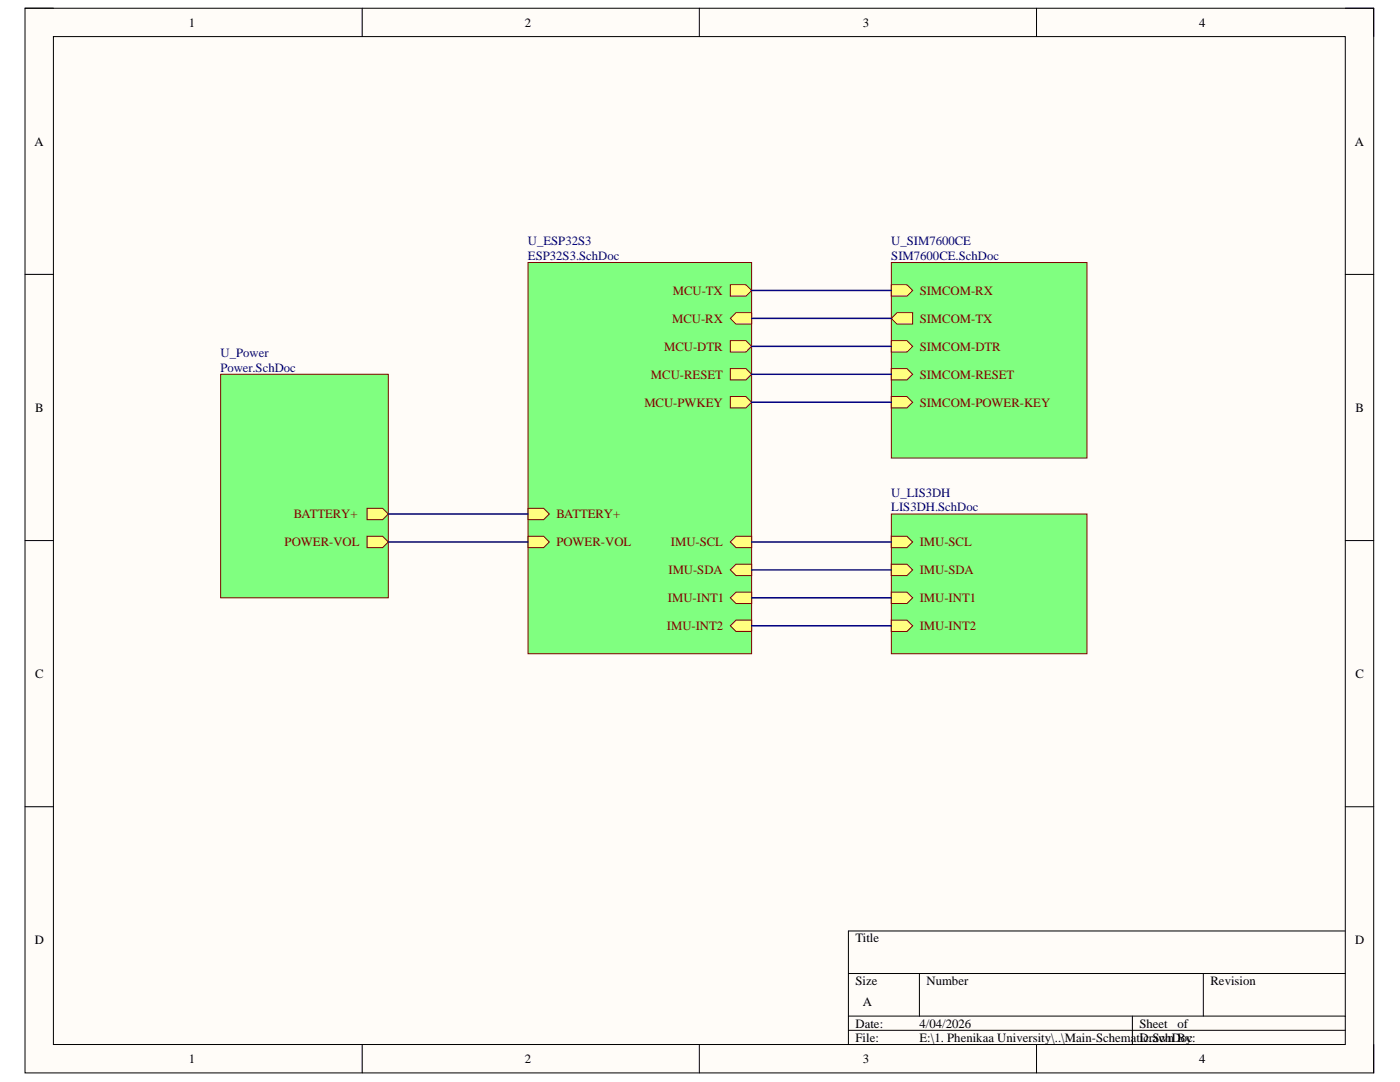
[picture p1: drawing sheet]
<svg xmlns="http://www.w3.org/2000/svg" width="279mm" height="216mm" viewBox="0 0 279 216" stroke-linecap="round" stroke-linejoin="round" font-family="sans-serif">
<path d="M5 1.6h269.2v212.5h-269.2z" fill-rule="evenodd" fill="#fffcf8"/>
<path d="M5 1.6h269.2v212.5h-269.2z" fill="none" stroke="#000" stroke-width=".2"/>
<path d="M10.7 7.3h257.8v201.1h-257.8z" fill-rule="evenodd" fill="#fffcf8"/>
<g fill="none" stroke="#000" stroke-width=".2">
<path d="M5 1.6h5.7M10.7 7.3h257.8v201.1h-257.8zM72.3 1.6v5.7M139.6 1.6v5.7M206.9 1.6v5.7M268.5 1.6h5.7v5.7M5 54.7h5.7M268.5 54.8h5.7M5 107.9h5.7M268.5 107.9h5.7M5 161h5.7M268.5 161h5.7"/>
<path d="M169.3 194.3h99.2M183.5 194.3v8.5M240.2 194.3v8.5M268.5 185.8h-99.2v22.6M72.3 208.4v5.7M139.6 208.4v5.7M169.3 202.8h99.2M169.3 205.6h99.2M206.9 208.4v5.7M226 202.8v5.6M274.2 208.4v5.7"/>
</g>
<path d="M44 74.7h33.5v44.6h-33.5z" fill-rule="evenodd" fill="#80ff80"/>
<path d="M44 74.7h33.5v44.6h-33.5z" fill="none" stroke="#800000" stroke-width=".2"/>
<path d="M73.2 101.4h3.2l1.1 1.2-1.1 1.1h-3.2z" fill-rule="evenodd" fill="#ffff80"/>
<path d="M73.2 101.4h3.2l1.1 1.2-1.1 1.1h-3.2z" fill="none" stroke="#800000" stroke-width=".2"/>
<path d="M73.2 107h3.2l1.1 1.1-1.1 1.2h-3.2z" fill-rule="evenodd" fill="#ffff80"/>
<path d="M73.2 107h3.2l1.1 1.1-1.1 1.2h-3.2z" fill="none" stroke="#800000" stroke-width=".2"/>
<path d="M105.4 52.4h44.6v78h-44.6z" fill-rule="evenodd" fill="#80ff80"/>
<path d="M105.4 52.4h44.6v78h-44.6z" fill="none" stroke="#800000" stroke-width=".2"/>
<path d="M145.8 56.8h3.1l1.1 1.2-1.1 1.1h-3.1z" fill-rule="evenodd" fill="#ffff80"/>
<path d="M145.8 56.8h3.1l1.1 1.2-1.1 1.1h-3.1z" fill="none" stroke="#800000" stroke-width=".2"/>
<path d="M145.8 63.5l1.1-1.1h3.1v2.3h-3.1z" fill-rule="evenodd" fill="#ffff80"/>
<path d="M145.8 63.5l1.1-1.1h3.1v2.3h-3.1z" fill="none" stroke="#800000" stroke-width=".2"/>
<path d="M145.8 79.1h3.1l1.1 1.2-1.1 1.1h-3.1z" fill-rule="evenodd" fill="#ffff80"/>
<path d="M145.8 79.1h3.1l1.1 1.2-1.1 1.1h-3.1z" fill="none" stroke="#800000" stroke-width=".2"/>
<path d="M145.8 73.6h3.1l1.1 1.1-1.1 1.1h-3.1z" fill-rule="evenodd" fill="#ffff80"/>
<path d="M145.8 73.6h3.1l1.1 1.1-1.1 1.1h-3.1z" fill="none" stroke="#800000" stroke-width=".2"/>
<path d="M105.4 101.4h3.1l1.1 1.2-1.1 1.1h-3.1z" fill-rule="evenodd" fill="#ffff80"/>
<path d="M105.4 101.4h3.1l1.1 1.2-1.1 1.1h-3.1z" fill="none" stroke="#800000" stroke-width=".2"/>
<path d="M146.9 107h3.1v2.3h-3.1l-1.1-1.2z" fill-rule="evenodd" fill="#ffff80"/>
<path d="M146.9 107h3.1v2.3h-3.1l-1.1-1.2z" fill="none" stroke="#800000" stroke-width=".2"/>
<path d="M145.8 113.7l1.1-1.1h3.1v2.2h-3.1z" fill-rule="evenodd" fill="#ffff80"/>
<path d="M145.8 113.7l1.1-1.1h3.1v2.2h-3.1z" fill="none" stroke="#800000" stroke-width=".2"/>
<path d="M145.8 119.3l1.1-1.1h3.1v2.2h-3.1z" fill-rule="evenodd" fill="#ffff80"/>
<path d="M145.8 119.3l1.1-1.1h3.1v2.2h-3.1z" fill="none" stroke="#800000" stroke-width=".2"/>
<path d="M145.8 124.9l1.1-1.2h3.1v2.3h-3.1z" fill-rule="evenodd" fill="#ffff80"/>
<path d="M145.8 124.9l1.1-1.2h3.1v2.3h-3.1z" fill="none" stroke="#800000" stroke-width=".2"/>
<path d="M105.4 107h3.1l1.1 1.1-1.1 1.2h-3.1z" fill-rule="evenodd" fill="#ffff80"/>
<path d="M105.4 107h3.1l1.1 1.1-1.1 1.2h-3.1z" fill="none" stroke="#800000" stroke-width=".2"/>
<path d="M145.8 68h3.1l1.1 1.1-1.1 1.1h-3.1z" fill-rule="evenodd" fill="#ffff80"/>
<path d="M145.8 68h3.1l1.1 1.1-1.1 1.1h-3.1z" fill="none" stroke="#800000" stroke-width=".2"/>
<path d="M177.9 52.4h39v39h-39z" fill-rule="evenodd" fill="#80ff80"/>
<path d="M177.9 52.4h39v39h-39z" fill="none" stroke="#800000" stroke-width=".2"/>
<path d="M177.9 63.5l1.1-1.1h3.1v2.3h-3.1z" fill-rule="evenodd" fill="#ffff80"/>
<path d="M177.9 63.5l1.1-1.1h3.1v2.3h-3.1z" fill="none" stroke="#800000" stroke-width=".2"/>
<path d="M177.9 56.8h3.1l1.1 1.2-1.1 1.1h-3.1z" fill-rule="evenodd" fill="#ffff80"/>
<path d="M177.9 56.8h3.1l1.1 1.2-1.1 1.1h-3.1z" fill="none" stroke="#800000" stroke-width=".2"/>
<path d="M177.9 79.1h3.1l1.1 1.2-1.1 1.1h-3.1z" fill-rule="evenodd" fill="#ffff80"/>
<path d="M177.9 79.1h3.1l1.1 1.2-1.1 1.1h-3.1z" fill="none" stroke="#800000" stroke-width=".2"/>
<path d="M177.9 73.6h3.1l1.1 1.1-1.1 1.1h-3.1z" fill-rule="evenodd" fill="#ffff80"/>
<path d="M177.9 73.6h3.1l1.1 1.1-1.1 1.1h-3.1z" fill="none" stroke="#800000" stroke-width=".2"/>
<path d="M177.9 68h3.1l1.1 1.1-1.1 1.1h-3.1z" fill-rule="evenodd" fill="#ffff80"/>
<path d="M177.9 68h3.1l1.1 1.1-1.1 1.1h-3.1z" fill="none" stroke="#800000" stroke-width=".2"/>
<path d="M177.9 102.6h39v27.8h-39z" fill-rule="evenodd" fill="#80ff80"/>
<path d="M177.9 102.6h39v27.8h-39z" fill="none" stroke="#800000" stroke-width=".2"/>
<path d="M177.9 107h3.1l1.1 1.1-1.1 1.2h-3.1z" fill-rule="evenodd" fill="#ffff80"/>
<path d="M177.9 107h3.1l1.1 1.1-1.1 1.2h-3.1z" fill="none" stroke="#800000" stroke-width=".2"/>
<path d="M177.9 112.6h3.1l1.1 1.1-1.1 1.1h-3.1z" fill-rule="evenodd" fill="#ffff80"/>
<path d="M177.9 112.6h3.1l1.1 1.1-1.1 1.1h-3.1z" fill="none" stroke="#800000" stroke-width=".2"/>
<path d="M177.9 118.2h3.1l1.1 1.1-1.1 1.1h-3.1z" fill-rule="evenodd" fill="#ffff80"/>
<path d="M177.9 118.2h3.1l1.1 1.1-1.1 1.1h-3.1z" fill="none" stroke="#800000" stroke-width=".2"/>
<path d="M177.9 123.7h3.1l1.1 1.2-1.1 1.1h-3.1z" fill-rule="evenodd" fill="#ffff80"/>
<path d="M177.9 123.7h3.1l1.1 1.2-1.1 1.1h-3.1z" fill="none" stroke="#800000" stroke-width=".2"/>
<path d="M150 58h27.9M150 63.5h27.9M150 69.1h27.9M150 74.7h27.9M150 80.3h27.9M77.5 102.6h27.9M77.5 108.1h27.9M150 108.1h27.9M150 113.7h27.9M150 119.3h27.9M150 124.9h27.9" fill="none" stroke="#000080" stroke-width=".3"/>
<g font-size="2.5">
<text x="37.7" y="5.3">1</text>
<text x="104.7" y="5.3">2</text>
<text x="172.2" y="5.3">3</text>
<text x="239.3" y="5.3">4</text>
<text x="6.9" y="29.1">A</text>
<text x="270.4" y="29.1">A</text>
<text x="7" y="82.2">B</text>
<text x="270.5" y="82.2">B</text>
<text x="7" y="135.3">C</text>
<text x="270.5" y="135.3">C</text>
<text x="6.9" y="188.4">D</text>
<text x="170.7" y="188">Title</text>
<text x="270.4" y="188.4">D</text>
<text x="170.7" y="196.5">Size</text>
<text x="184.9" y="196.5">Number</text>
<text x="241.6" y="196.5">Revision</text>
<text x="172.2" y="200.8">A</text>
<text x="170.7" y="205">Date:</text>
<text x="170.7" y="207.9">File:</text>
<text x="183.5" y="205">4/04/2026</text>
<text x="183.5" y="207.9">E:\1. Phenikaa University\..\Main-Schematic.SchDoc</text>
<text x="227.4" y="205">Sheet</text>
<text x="227.4" y="207.9">Drawn By:</text>
<text x="235" y="205">of</text>
<text x="37.7" y="212.1">1</text>
<text x="104.7" y="212.1">2</text>
<text x="172.2" y="212.1">3</text>
<text x="239.3" y="212.1">4</text>
</g>
<g font-size="2.5" fill="#000080">
<text x="105.4" y="49">U_ESP32S3</text>
<text x="105.4" y="51.8">ESP32S3.SchDoc</text>
<text x="177.9" y="49">U_SIM7600CE</text>
<text x="177.9" y="51.8">SIM7600CE.SchDoc</text>
<text x="44" y="71.3">U_Power</text>
<text x="44" y="74.1">Power.SchDoc</text>
<text x="177.9" y="99.2">U_LIS3DH</text>
<text x="177.9" y="102">LIS3DH.SchDoc</text>
</g>
<g font-size="2.5" fill="#800000">
<text x="134.3" y="58.8">MCU-TX</text>
<text x="183.5" y="58.8">SIMCOM-RX</text>
<text x="134.1" y="64.4">MCU-RX</text>
<text x="183.5" y="64.4">SIMCOM-TX</text>
<text x="132.5" y="70">MCU-DTR</text>
<text x="183.5" y="70">SIMCOM-DTR</text>
<text x="129.9" y="75.5">MCU-RESET</text>
<text x="183.5" y="75.5">SIMCOM-RESET</text>
<text x="128.6" y="81.1">MCU-PWKEY</text>
<text x="183.5" y="81.1">SIMCOM-POWER-KEY</text>
<text x="58.6" y="103.4">BATTERY+</text>
<text x="111" y="103.4">BATTERY+</text>
<text x="56.8" y="109">POWER-VOL</text>
<text x="111" y="109">POWER-VOL</text>
<text x="133.9" y="109">IMU-SCL</text>
<text x="183.5" y="109">IMU-SCL</text>
<text x="133.4" y="114.6">IMU-SDA</text>
<text x="183.5" y="114.6">IMU-SDA</text>
<text x="133.1" y="125.7">IMU-INT2</text>
<text x="133.3" y="120.2">IMU-INT1</text>
<text x="183.5" y="120.2">IMU-INT1</text>
<text x="183.5" y="125.7">IMU-INT2</text>
</g>
</svg>
